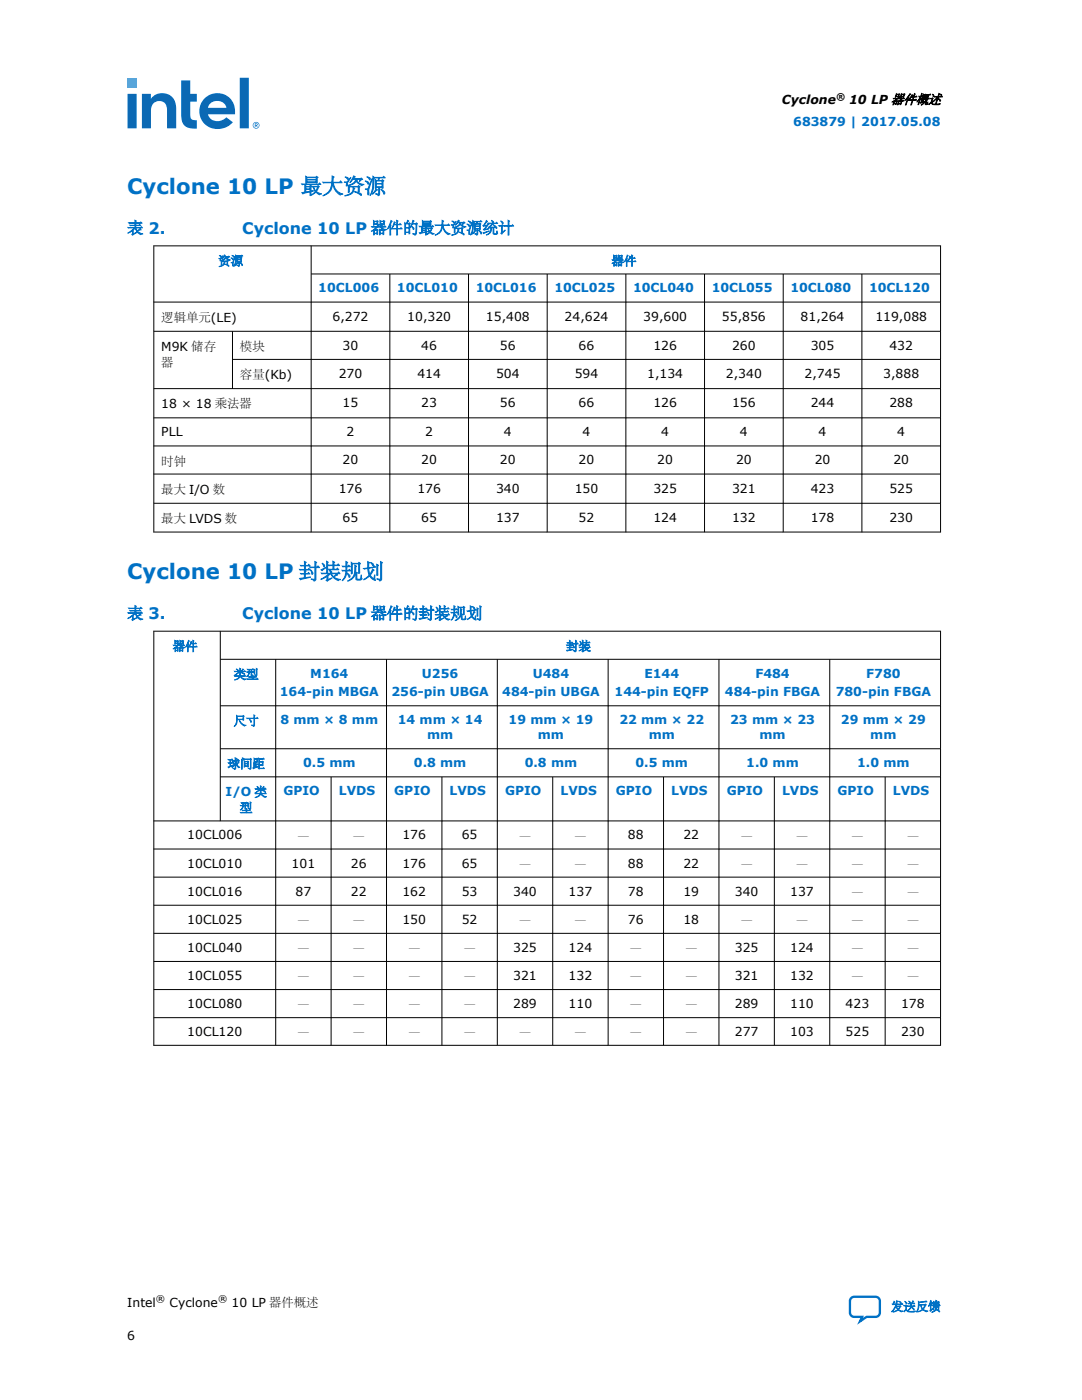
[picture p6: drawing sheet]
<svg xmlns="http://www.w3.org/2000/svg" width="216mm" height="279mm" viewBox="0 0 216 279" stroke-linecap="round" stroke-linejoin="round" font-family="sans-serif">
<g fill="none" stroke="#000" stroke-width=".2">
<path d="M30.6 49.1h157.2M30.7 49v57.3M62.1 49v57.3M62.1 54.7h125.7M77.8 54.7v51.6M93.5 54.7v51.6M109.2 54.7v51.6M124.9 54.7v51.6M140.6 54.7v51.6M156.3 54.7v51.6M172 54.7v51.6M187.7 49v57.3"/>
<path d="M30.6 60.3h157.2M30.6 66.1h157.2M30.6 77.6h157.2M46.4 66.1v11.5M46.4 71.7h141.4M30.6 83.4h157.2M30.6 89h157.2M30.6 94.6h157.2M30.6 100.4h157.2M30.6 106.2h157.2M30.6 126h157.2M30.7 125.9v82.8"/>
<path d="M44 125.9v38M44 131.6h143.8M55 131.6v77.1M77.1 131.6v77.1M99.2 131.6v77.1M121.3 131.6v77.1M143.5 131.6v77.1M165.6 131.6v77.1M187.7 125.9v82.8M44 140.9h143.8M44 149.4h143.8M44 155h143.8"/>
<path d="M66.1 155v53.7M88.2 155v53.7M110.3 155v53.7M132.4 155v53.7M154.5 155v53.7M176.6 155v53.7M30.6 163.8h157.2M30.6 169.4h157.2M30.6 175.1h157.2M30.6 180.7h157.2M30.6 186.3h157.2M30.6 191.9h157.2"/>
<path d="M30.6 197.5h157.2M30.6 203.1h157.2M30.6 208.6h157.2"/>
</g>
<path d="M25.4 15.7h1.9v1.9h-1.9z" fill="#2cc5f4"/>
<g fill="#0b69b4">
<path d="M25.4 18.7v6.9h1.9v-6.9zM36.1 16.1v6.6a2.53 2.53 0 0 0 1.3 2.7l1.9 .3v-1.7a1.01 1.01 0 0 1-1.1-.2 1.01 1.01 0 0 1-.2-1.1v-2.4h1.3v-1.6h-1.3v-2.6zM47.8 15.5v10.1h1.9v-10.1zM28.3 18.7v6.9h1.8v-3.7v.3a1.63 1.63 0 0 1 1.5-2 1.63 1.63 0 0 1 1.7 1.8v3.6h1.9v-3.9a2.81 2.81 0 0 0-1.8-2.9 2.81 2.81 0 0 0-3.3 .9v-1zM40.8 19.6a3.6 3.6 0 0 0-.2 4.9 3.6 3.6 0 0 0 4.7 .8l1.2-.9-1.3-1a2.11 2.11 0 0 1-3.7-.6h5.4a3.6 3.6 0 0 0-1.9-3.8 3.6 3.6 0 0 0-4.2 .6zM42 20.6a1.94 1.94 0 0 1 3.2 .9h-3.7z"/>
<path d="M50.4 25a.7 .7 0 0 0 1.4 0 .7 .7 0 0 0-1.4 0zM50.6 25a.55 .55 0 0 1 1.1 0 .55 .55 0 0 1-1.1 0zM50.8 24.6v.8h.2v-.3l.4 .3-.2-.3a.23 .23 0 0 0 .2-.3 .23 .23 0 0 0-.3-.2zM51 24.7l.2 .1 .1 .1h-.3z"/>
</g>
<path d="M169.8 259l.6-.2h4.3a.85 .85 0 0 1 .9 .8v2.4a.85 .85 0 0 1-.9 .8h-1.8l-1.3 .9 .4-.9h-1.6a.85 .85 0 0 1-.8-.8v-2.4z" fill="none" stroke="#0071c5" stroke-width=".46"/>
<g font-size="4.2" fill="#0071c5">
<text x="25.4" y="38.7">Cyclone 10 LP 最大资源</text>
<text x="25.4" y="115.6">Cyclone 10 LP 封装规划</text>
</g>
<g font-size="3.2" fill="#0071c5">
<text x="25.4" y="46.7">表 2.</text>
<text x="48.3" y="46.7">Cyclone 10 LP 器件的最大资源统计</text>
<text x="25.4" y="123.6">表 3.</text>
<text x="48.3" y="123.6">Cyclone 10 LP 器件的封装规划</text>
</g>
<g font-size="2.5">
<text x="156" y="20.8">Cyclone</text>
<text x="169.4" y="20.8">10 LP 器件概述</text>
<text x="32.2" y="64.2">逻辑单元(LE)</text>
<text x="66.3" y="64">6,272</text>
<text x="81.3" y="64">10,320</text>
<text x="97" y="64">15,408</text>
<text x="112.7" y="64">24,624</text>
<text x="128.4" y="64">39,600</text>
<text x="144.1" y="64">55,856</text>
<text x="159.8" y="64">81,264</text>
<text x="174.7" y="64">119,088</text>
<text x="32.2" y="70">M9K 储存</text>
<text x="47.9" y="70">模块</text>
<text x="68.4" y="69.8">30</text>
<text x="84.1" y="69.8">46</text>
<text x="99.8" y="69.8">56</text>
<text x="115.5" y="69.8">66</text>
<text x="130.4" y="69.8">126</text>
<text x="146.1" y="69.8">260</text>
<text x="161.8" y="69.8">305</text>
<text x="177.5" y="69.8">432</text>
<text x="32.2" y="73.2">器</text>
<text x="47.9" y="75.6">容量(Kb)</text>
<text x="67.6" y="75.4">270</text>
<text x="83.3" y="75.4">414</text>
<text x="99" y="75.4">504</text>
<text x="114.7" y="75.4">594</text>
<text x="129.1" y="75.4">1,134</text>
<text x="144.8" y="75.4">2,340</text>
<text x="160.5" y="75.4">2,745</text>
<text x="176.2" y="75.4">3,888</text>
<text x="32.2" y="81.5">18 × 18 乘法器</text>
<text x="68.4" y="81.3">15</text>
<text x="84.1" y="81.3">23</text>
<text x="99.8" y="81.3">56</text>
<text x="115.5" y="81.3">66</text>
<text x="130.4" y="81.3">126</text>
<text x="146.1" y="81.3">156</text>
<text x="161.8" y="81.3">244</text>
<text x="177.5" y="81.3">288</text>
<text x="32.2" y="87.1">PLL</text>
<text x="69.2" y="87.1">2</text>
<text x="84.9" y="87.1">2</text>
<text x="100.6" y="87.1">4</text>
<text x="116.2" y="87.1">4</text>
<text x="131.9" y="87.1">4</text>
<text x="147.6" y="87.1">4</text>
<text x="163.3" y="87.1">4</text>
<text x="179" y="87.1">4</text>
<text x="32.2" y="92.9">时钟</text>
<text x="68.4" y="92.7">20</text>
<text x="84.1" y="92.7">20</text>
<text x="99.8" y="92.7">20</text>
<text x="115.5" y="92.7">20</text>
<text x="131.2" y="92.7">20</text>
<text x="146.9" y="92.7">20</text>
<text x="162.6" y="92.7">20</text>
<text x="178.3" y="92.7">20</text>
<text x="32.2" y="98.5">最大 I/O 数</text>
<text x="67.6" y="98.3">176</text>
<text x="83.3" y="98.3">176</text>
<text x="99" y="98.3">340</text>
<text x="114.7" y="98.3">150</text>
<text x="130.4" y="98.3">325</text>
<text x="146.1" y="98.3">321</text>
<text x="161.8" y="98.3">423</text>
<text x="177.5" y="98.3">525</text>
<text x="32.2" y="104.4">最大 LVDS 数</text>
<text x="68.4" y="104.1">65</text>
<text x="84.1" y="104.1">65</text>
<text x="99" y="104.1">137</text>
<text x="115.5" y="104.1">52</text>
<text x="130.4" y="104.1">124</text>
<text x="146.1" y="104.1">132</text>
<text x="161.8" y="104.1">178</text>
<text x="177.5" y="104.1">230</text>
<text x="37.4" y="167.5">10CL006</text>
<text x="59.3" y="167.8">—</text>
<text x="70.4" y="167.8">—</text>
<text x="80.3" y="167.5">176</text>
<text x="92.1" y="167.5">65</text>
<text x="103.5" y="167.8">—</text>
<text x="114.6" y="167.8">—</text>
<text x="125.3" y="167.5">88</text>
<text x="136.4" y="167.5">22</text>
<text x="147.7" y="167.8">—</text>
<text x="158.8" y="167.8">—</text>
<text x="169.9" y="167.8">—</text>
<text x="180.9" y="167.8">—</text>
<text x="37.4" y="173.1">10CL010</text>
<text x="58.2" y="173.1">101</text>
<text x="70" y="173.1">26</text>
<text x="80.3" y="173.1">176</text>
<text x="92.1" y="173.1">65</text>
<text x="103.5" y="173.4">—</text>
<text x="114.6" y="173.4">—</text>
<text x="125.3" y="173.1">88</text>
<text x="136.4" y="173.1">22</text>
<text x="147.7" y="173.4">—</text>
<text x="158.8" y="173.4">—</text>
<text x="169.9" y="173.4">—</text>
<text x="180.9" y="173.4">—</text>
<text x="37.4" y="178.7">10CL016</text>
<text x="59" y="178.7">87</text>
<text x="70" y="178.7">22</text>
<text x="80.3" y="178.7">162</text>
<text x="92.1" y="178.7">53</text>
<text x="102.4" y="178.7">340</text>
<text x="113.5" y="178.7">137</text>
<text x="125.3" y="178.7">78</text>
<text x="136.4" y="178.7">19</text>
<text x="146.6" y="178.7">340</text>
<text x="157.7" y="178.7">137</text>
<text x="169.9" y="179">—</text>
<text x="180.9" y="179">—</text>
<text x="37.4" y="184.4">10CL025</text>
<text x="59.3" y="184.6">—</text>
<text x="70.4" y="184.6">—</text>
<text x="80.3" y="184.4">150</text>
<text x="92.1" y="184.4">52</text>
<text x="103.5" y="184.6">—</text>
<text x="114.6" y="184.6">—</text>
<text x="125.3" y="184.4">76</text>
<text x="136.4" y="184.4">18</text>
<text x="147.7" y="184.6">—</text>
<text x="158.8" y="184.6">—</text>
<text x="169.9" y="184.6">—</text>
<text x="180.9" y="184.6">—</text>
<text x="37.4" y="190">10CL040</text>
<text x="59.3" y="190.2">—</text>
<text x="70.4" y="190.2">—</text>
<text x="81.4" y="190.2">—</text>
<text x="92.5" y="190.2">—</text>
<text x="102.4" y="190">325</text>
<text x="113.5" y="190">124</text>
<text x="125.6" y="190.2">—</text>
<text x="136.7" y="190.2">—</text>
<text x="146.6" y="190">325</text>
<text x="157.7" y="190">124</text>
<text x="169.9" y="190.2">—</text>
<text x="180.9" y="190.2">—</text>
<text x="37.4" y="195.6">10CL055</text>
<text x="59.3" y="195.8">—</text>
<text x="70.4" y="195.8">—</text>
<text x="81.4" y="195.8">—</text>
<text x="92.5" y="195.8">—</text>
<text x="102.4" y="195.6">321</text>
<text x="113.5" y="195.6">132</text>
<text x="125.6" y="195.8">—</text>
<text x="136.7" y="195.8">—</text>
<text x="146.6" y="195.6">321</text>
<text x="157.7" y="195.6">132</text>
<text x="169.9" y="195.8">—</text>
<text x="180.9" y="195.8">—</text>
<text x="37.4" y="201.2">10CL080</text>
<text x="59.3" y="201.4">—</text>
<text x="70.4" y="201.4">—</text>
<text x="81.4" y="201.4">—</text>
<text x="92.5" y="201.4">—</text>
<text x="102.4" y="201.2">289</text>
<text x="113.5" y="201.2">110</text>
<text x="125.6" y="201.4">—</text>
<text x="136.7" y="201.4">—</text>
<text x="146.6" y="201.2">289</text>
<text x="157.7" y="201.2">110</text>
<text x="168.7" y="201.2">423</text>
<text x="179.8" y="201.2">178</text>
<text x="37.4" y="206.8">10CL120</text>
<text x="59.3" y="207">—</text>
<text x="70.4" y="207">—</text>
<text x="81.4" y="207">—</text>
<text x="92.5" y="207">—</text>
<text x="103.5" y="207">—</text>
<text x="114.6" y="207">—</text>
<text x="125.6" y="207">—</text>
<text x="136.7" y="207">—</text>
<text x="146.6" y="206.8">277</text>
<text x="157.7" y="206.8">103</text>
<text x="168.7" y="206.8">525</text>
<text x="179.8" y="206.8">230</text>
<text x="25.4" y="260.7">Intel</text>
<text x="33.8" y="260.7">Cyclone</text>
<text x="46.2" y="260.7">10 LP 器件概述</text>
<text x="25.4" y="267.3">6</text>
</g>
<g font-size="2.5" fill="#0071c5">
<text x="158.3" y="25.1">683879 | 2017.05.08</text>
<text x="43.6" y="53">资源</text>
<text x="122.1" y="53">器件</text>
<text x="63.5" y="58.4">10CL006</text>
<text x="79.2" y="58.4">10CL010</text>
<text x="94.9" y="58.4">10CL016</text>
<text x="110.6" y="58.4">10CL025</text>
<text x="126.3" y="58.4">10CL040</text>
<text x="142" y="58.4">10CL055</text>
<text x="157.7" y="58.4">10CL080</text>
<text x="173.4" y="58.4">10CL120</text>
<text x="34.5" y="129.9">器件</text>
<text x="113" y="129.9">封装</text>
<text x="46.7" y="135.5">类型</text>
<text x="61.9" y="135.3">M164</text>
<text x="84.2" y="135.3">U256</text>
<text x="106.3" y="135.3">U484</text>
<text x="128.6" y="135.3">E144</text>
<text x="150.7" y="135.3">F484</text>
<text x="172.8" y="135.3">F780</text>
<text x="55.8" y="138.9">164-pin MBGA</text>
<text x="78.1" y="138.9">256-pin UBGA</text>
<text x="100.2" y="138.9">484-pin UBGA</text>
<text x="122.6" y="138.9">144-pin EQFP</text>
<text x="144.6" y="138.9">484-pin FBGA</text>
<text x="166.8" y="138.9">780-pin FBGA</text>
<text x="46.7" y="144.8">尺寸</text>
<text x="56" y="144.6">8 mm × 8 mm</text>
<text x="79.4" y="144.6">14 mm × 14</text>
<text x="85.2" y="147.5">mm</text>
<text x="101.5" y="144.6">19 mm × 19</text>
<text x="107.3" y="147.5">mm</text>
<text x="123.6" y="144.6">22 mm × 22</text>
<text x="129.4" y="147.5">mm</text>
<text x="145.7" y="144.6">23 mm × 23</text>
<text x="151.5" y="147.5">mm</text>
<text x="167.8" y="144.6">29 mm × 29</text>
<text x="173.7" y="147.5">mm</text>
<text x="45.4" y="153.3">球间距</text>
<text x="60.5" y="153.1">0.5 mm</text>
<text x="82.6" y="153.1">0.8 mm</text>
<text x="104.7" y="153.1">0.8 mm</text>
<text x="126.8" y="153.1">0.5 mm</text>
<text x="148.9" y="153.1">1.0 mm</text>
<text x="171" y="153.1">1.0 mm</text>
<text x="45" y="159">I/O 类</text>
<text x="56.6" y="158.7">GPIO</text>
<text x="67.6" y="158.7">LVDS</text>
<text x="78.7" y="158.7">GPIO</text>
<text x="89.7" y="158.7">LVDS</text>
<text x="100.8" y="158.7">GPIO</text>
<text x="111.8" y="158.7">LVDS</text>
<text x="122.9" y="158.7">GPIO</text>
<text x="133.9" y="158.7">LVDS</text>
<text x="145" y="158.7">GPIO</text>
<text x="156.1" y="158.7">LVDS</text>
<text x="167.1" y="158.7">GPIO</text>
<text x="178.2" y="158.7">LVDS</text>
<text x="47.9" y="162.1">型</text>
<text x="177.8" y="261.7">发送反馈</text>
</g>
<g font-size="1.9">
<text x="166.8" y="19.9">®</text>
<text x="31.1" y="259.9">®</text>
<text x="43.5" y="259.9">®</text>
</g>
</svg>
